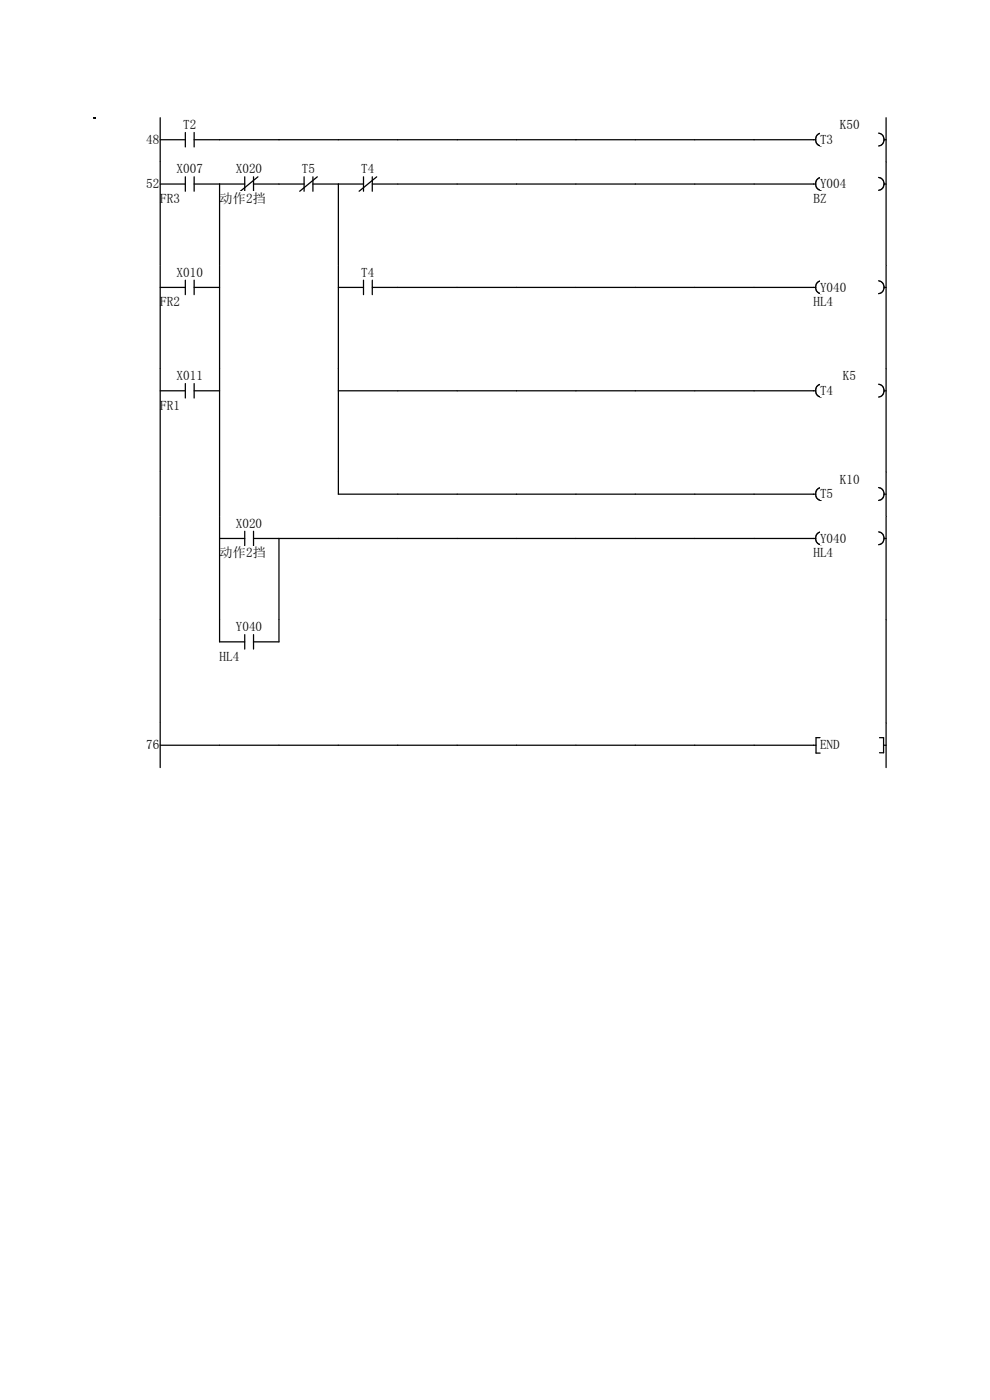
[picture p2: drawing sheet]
<svg xmlns="http://www.w3.org/2000/svg" width="210mm" height="297mm" viewBox="0 0 210 297" stroke-linecap="round" stroke-linejoin="round" font-family="sans-serif">
<path d="M34 29.6h5.3M34 25v9.4M39.3 28.1v3.1M41.2 29.6h131.8M41.2 28.1v3.1M174.2 28.2a1.38 1.38 0 0 0-1.2 1.4 1.38 1.38 0 0 0 1.2 1.4" fill="none" stroke="#070000" stroke-width=".27"/>
<g fill="#fff">
<path d="M178.2 25h4.2v2.8h-4.2z"/>
<path d="M173.9 28.1h2.8v2.8h-2.8z"/>
</g>
<path d="M186.4 28.2a1.38 1.38 0 0 1 1.2 1.4 1.38 1.38 0 0 1-1.2 1.4M187.5 29.6h.5M188 25v9.4" fill="none" stroke="#070000" stroke-width=".27"/>
<g fill="#fff">
<path d="M20 34.4h14v21.9h-14z"/>
<path d="M34 34.4h12.6v21.9h-12.6z"/>
<path d="M46.6 34.4h12.6v21.9h-12.6z"/>
<path d="M59.2 34.4h12.6v21.9h-12.6z"/>
<path d="M71.8 34.4h12.6v21.9h-12.6z"/>
<path d="M84.4 34.4h12.6v21.9h-12.6z"/>
<path d="M97 34.4h12.6v21.9h-12.6z"/>
<path d="M109.6 34.4h12.6v21.9h-12.6z"/>
<path d="M122.2 34.4h12.6v21.9h-12.6z"/>
<path d="M134.8 34.4h12.6v21.9h-12.6z"/>
<path d="M147.4 34.4h12.6v21.9h-12.6z"/>
<path d="M160 34.4h12.6v21.9h-12.6z"/>
<path d="M172.6 34.4h15.4v21.9h-15.4z"/>
<path d="M31 37.5h2.8v2.8h-2.8z"/>
<path d="M37.5 34.4h5.6v2.8h-5.6z"/>
</g>
<path d="M34 39h5.3M39.3 37.5v3.1M41.2 39h5.4M41.2 37.5v3.1" fill="none" stroke="#070000" stroke-width=".27"/>
<path d="M34 40.6h4.2v2.8h-4.2z" fill="#fff"/>
<path d="M34 34.4v21.9" fill="none" stroke="#070000" stroke-width=".27"/>
<path d="M50 34.4h5.6v2.8h-5.6z" fill="#fff"/>
<path d="M46.6 39h5.3M51.9 37.5v3.1M53.8 39h5.4M53.8 37.5v3.1M54.7 37.5l-3.7 3.1" fill="none" stroke="#070000" stroke-width=".27"/>
<path d="M46.6 40.6h9.8v2.8h-9.8z" fill="#fff"/>
<path d="M46.6 39v17.3" fill="none" stroke="#070000" stroke-width=".27"/>
<path d="M64.1 34.4h2.7v2.8h-2.7z" fill="#fff"/>
<path d="M59.2 39h5.3M64.5 37.5v3.1M66.4 39h5.4M66.4 37.5v3.1M67.3 37.5l-3.7 3.1" fill="none" stroke="#070000" stroke-width=".27"/>
<path d="M76.6 34.4h2.8v2.8h-2.8z" fill="#fff"/>
<path d="M77.1 39h-5.3v17.3M77.1 37.5v3.1M79 39h94M79 37.5v3.1M79.9 37.5l-3.7 3.1M174.2 37.6a1.39 1.39 0 0 0-1.2 1.4 1.39 1.39 0 0 0 1.2 1.4" fill="none" stroke="#070000" stroke-width=".27"/>
<path d="M173.9 37.5h5.6v2.8h-5.6z" fill="#fff"/>
<path d="M186.4 37.6a1.38 1.38 0 0 1 1.2 1.4 1.38 1.38 0 0 1-1.2 1.4M187.5 39h.5" fill="none" stroke="#070000" stroke-width=".27"/>
<path d="M172.6 40.6h2.8v2.8h-2.8z" fill="#fff"/>
<path d="M188 34.4v21.9" fill="none" stroke="#070000" stroke-width=".27"/>
<g fill="#fff">
<path d="M20 56.3h14v22h-14z"/>
<path d="M34 56.3h12.6v22h-12.6z"/>
<path d="M46.6 56.3h12.6v22h-12.6z"/>
<path d="M59.2 56.3h12.6v22h-12.6z"/>
<path d="M71.8 56.3h12.6v22h-12.6z"/>
<path d="M84.4 56.3h12.6v22h-12.6z"/>
<path d="M97 56.3h12.6v22h-12.6z"/>
<path d="M109.6 56.3h12.6v22h-12.6z"/>
<path d="M122.2 56.3h12.6v22h-12.6z"/>
<path d="M134.8 56.3h12.6v22h-12.6z"/>
<path d="M147.4 56.3h12.6v22h-12.6z"/>
<path d="M160 56.3h12.6v22h-12.6z"/>
<path d="M172.6 56.3h15.4v22h-15.4z"/>
<path d="M37.5 56.3h5.6v2.8h-5.6z"/>
</g>
<path d="M39.3 59.4v3.1M41.2 59.4v3.1M34 61h5.3M41.2 61h5.4" fill="none" stroke="#070000" stroke-width=".27"/>
<path d="M34 62.6h4.2v2.8h-4.2z" fill="#fff"/>
<path d="M34 56.3v21.9M46.6 56.3v21.9" fill="none" stroke="#070000" stroke-width=".27"/>
<path d="M76.6 56.3h2.8v2.8h-2.8z" fill="#fff"/>
<path d="M71.8 56.3v21.9M77.1 59.4v3.1M79 59.4v3.1M174.2 59.6a1.39 1.39 0 0 0-1.2 1.3 1.39 1.39 0 0 0 1.2 1.4M71.8 61h5.3M79 61h94" fill="none" stroke="#070000" stroke-width=".27"/>
<path d="M173.9 59.4h5.6v2.8h-5.6z" fill="#fff"/>
<path d="M186.4 59.6a1.38 1.38 0 0 1 1.2 1.3 1.38 1.38 0 0 1-1.2 1.4M187.5 61h.5" fill="none" stroke="#070000" stroke-width=".27"/>
<path d="M172.6 62.6h4.2v2.8h-4.2z" fill="#fff"/>
<path d="M188 56.3v21.9" fill="none" stroke="#070000" stroke-width=".27"/>
<g fill="#fff">
<path d="M20 78.3h14v21.9h-14z"/>
<path d="M34 78.3h12.6v21.9h-12.6z"/>
<path d="M46.6 78.3h12.6v21.9h-12.6z"/>
<path d="M59.2 78.3h12.6v21.9h-12.6z"/>
<path d="M71.8 78.3h12.6v21.9h-12.6z"/>
<path d="M84.4 78.3h12.6v21.9h-12.6z"/>
<path d="M97 78.3h12.6v21.9h-12.6z"/>
<path d="M109.6 78.3h12.6v21.9h-12.6z"/>
<path d="M122.2 78.3h12.6v21.9h-12.6z"/>
<path d="M134.8 78.3h12.6v21.9h-12.6z"/>
<path d="M147.4 78.3h12.6v21.9h-12.6z"/>
<path d="M160 78.3h12.6v21.9h-12.6z"/>
<path d="M172.6 78.3h15.4v21.9h-15.4z"/>
<path d="M37.5 78.2h5.6v2.8h-5.6z"/>
</g>
<path d="M34 82.9h5.3M39.3 81.4v3M41.2 82.9h5.4M41.2 81.4v3" fill="none" stroke="#070000" stroke-width=".27"/>
<path d="M34 84.5h4.2v2.8h-4.2z" fill="#fff"/>
<path d="M34 78.2v22M46.6 78.2v22M71.8 78.2v22M71.8 82.9h101.2M174.2 81.5a1.39 1.39 0 0 0-1.2 1.4 1.39 1.39 0 0 0 1.2 1.3" fill="none" stroke="#070000" stroke-width=".27"/>
<g fill="#fff">
<path d="M178.8 78.2h2.8v2.8h-2.8z"/>
<path d="M173.9 81.4h2.8v2.8h-2.8z"/>
</g>
<path d="M188 78.2v22M186.4 81.5a1.38 1.38 0 0 1 1.2 1.4 1.38 1.38 0 0 1-1.2 1.3M187.5 82.9h.5" fill="none" stroke="#070000" stroke-width=".27"/>
<g fill="#fff">
<path d="M20 100.2h14v9.4h-14z"/>
<path d="M34 100.2h12.6v9.4h-12.6z"/>
<path d="M46.6 100.2h12.6v9.4h-12.6z"/>
<path d="M59.2 100.2h12.6v9.4h-12.6z"/>
<path d="M71.8 100.2h12.6v9.4h-12.6z"/>
<path d="M84.4 100.2h12.6v9.4h-12.6z"/>
<path d="M97 100.2h12.6v9.4h-12.6z"/>
<path d="M109.6 100.2h12.6v9.4h-12.6z"/>
<path d="M122.2 100.2h12.6v9.4h-12.6z"/>
<path d="M134.8 100.2h12.6v9.4h-12.6z"/>
<path d="M147.4 100.2h12.6v9.4h-12.6z"/>
<path d="M160 100.2h12.6v9.4h-12.6z"/>
<path d="M172.6 100.2h15.4v9.4h-15.4z"/>
</g>
<path d="M34 100.2v9.4M46.6 100.2v9.4M71.8 100.2v4.6h101.2M174.2 103.4a1.38 1.38 0 0 0-1.2 1.4 1.38 1.38 0 0 0 1.2 1.4" fill="none" stroke="#070000" stroke-width=".27"/>
<g fill="#fff">
<path d="M178.2 100.2h4.2v2.8h-4.2z"/>
<path d="M173.9 103.3h2.8v2.8h-2.8z"/>
</g>
<path d="M186.4 103.4a1.38 1.38 0 0 1 1.2 1.4 1.38 1.38 0 0 1-1.2 1.4M187.5 104.8h.5M188 100.2v9.4" fill="none" stroke="#070000" stroke-width=".27"/>
<g fill="#fff">
<path d="M20 109.6h14v21.9h-14z"/>
<path d="M34 109.6h12.6v21.9h-12.6z"/>
<path d="M46.6 109.6h12.6v21.9h-12.6z"/>
<path d="M59.2 109.6h12.6v21.9h-12.6z"/>
<path d="M71.8 109.6h12.6v21.9h-12.6z"/>
<path d="M84.4 109.6h12.6v21.9h-12.6z"/>
<path d="M97 109.6h12.6v21.9h-12.6z"/>
<path d="M109.6 109.6h12.6v21.9h-12.6z"/>
<path d="M122.2 109.6h12.6v21.9h-12.6z"/>
<path d="M134.8 109.6h12.6v21.9h-12.6z"/>
<path d="M147.4 109.6h12.6v21.9h-12.6z"/>
<path d="M160 109.6h12.6v21.9h-12.6z"/>
<path d="M172.6 109.6h15.4v21.9h-15.4z"/>
</g>
<path d="M34 109.6v21.9" fill="none" stroke="#070000" stroke-width=".27"/>
<path d="M50 109.6h5.6v2.8h-5.6z" fill="#fff"/>
<path d="M46.6 114.2h5.3M51.9 112.7v3.1M53.8 114.2h5.4M53.8 112.7v3.1" fill="none" stroke="#070000" stroke-width=".27"/>
<path d="M46.6 115.8h9.8v2.8h-9.8z" fill="#fff"/>
<path d="M46.6 109.6v21.9M173 114.2h-113.8v17.3M174.2 112.8a1.39 1.39 0 0 0-1.2 1.4 1.39 1.39 0 0 0 1.2 1.4" fill="none" stroke="#070000" stroke-width=".27"/>
<path d="M173.9 112.7h5.6v2.8h-5.6z" fill="#fff"/>
<path d="M186.4 112.8a1.38 1.38 0 0 1 1.2 1.4 1.38 1.38 0 0 1-1.2 1.4M187.5 114.2h.5" fill="none" stroke="#070000" stroke-width=".27"/>
<path d="M172.6 115.8h4.2v2.8h-4.2z" fill="#fff"/>
<path d="M188 109.6v21.9" fill="none" stroke="#070000" stroke-width=".27"/>
<g fill="#fff">
<path d="M20 131.5h14v22h-14z"/>
<path d="M34 131.5h12.6v22h-12.6z"/>
<path d="M46.6 131.5h12.6v22h-12.6z"/>
<path d="M59.2 131.5h12.6v22h-12.6z"/>
<path d="M71.8 131.5h12.6v22h-12.6z"/>
<path d="M84.4 131.5h12.6v22h-12.6z"/>
<path d="M97 131.5h12.6v22h-12.6z"/>
<path d="M109.6 131.5h12.6v22h-12.6z"/>
<path d="M122.2 131.5h12.6v22h-12.6z"/>
<path d="M134.8 131.5h12.6v22h-12.6z"/>
<path d="M147.4 131.5h12.6v22h-12.6z"/>
<path d="M160 131.5h12.6v22h-12.6z"/>
<path d="M172.6 131.5h15.4v22h-15.4z"/>
</g>
<path d="M34 131.5v21.9" fill="none" stroke="#070000" stroke-width=".27"/>
<path d="M50 131.5h5.6v2.8h-5.6z" fill="#fff"/>
<path d="M46.6 136.2h5.3M51.9 134.6v3.1M53.8 136.2h5.4M53.8 134.6v3.1" fill="none" stroke="#070000" stroke-width=".27"/>
<path d="M46.6 137.8h4.2v2.7h-4.2z" fill="#fff"/>
<path d="M46.6 131.5v4.7M59.2 131.5v4.7M188 131.5v21.9" fill="none" stroke="#070000" stroke-width=".27"/>
<g fill="#fff">
<path d="M20 153.5h14v9.4h-14z"/>
<path d="M34 153.5h12.6v9.4h-12.6z"/>
<path d="M46.6 153.5h12.6v9.4h-12.6z"/>
<path d="M59.2 153.5h12.6v9.4h-12.6z"/>
<path d="M71.8 153.5h12.6v9.4h-12.6z"/>
<path d="M84.4 153.5h12.6v9.4h-12.6z"/>
<path d="M97 153.5h12.6v9.4h-12.6z"/>
<path d="M109.6 153.5h12.6v9.4h-12.6z"/>
<path d="M122.2 153.5h12.6v9.4h-12.6z"/>
<path d="M134.8 153.5h12.6v9.4h-12.6z"/>
<path d="M147.4 153.5h12.6v9.4h-12.6z"/>
<path d="M160 153.5h12.6v9.4h-12.6z"/>
<path d="M172.6 153.5h15.4v9.4h-15.4z"/>
<path d="M31 156.5h2.8v2.8h-2.8z"/>
</g>
<path d="M34 158.1h139.1M34 153.4v9.4M174 156.5h-.9v3.3h.9" fill="none" stroke="#070000" stroke-width=".27"/>
<path d="M173.9 156.5h4.3v2.8h-4.3z" fill="#fff"/>
<path d="M20 25h.1M186.6 156.5h.8v3.2h-.8M187.4 158.1h.6M188 153.4v9.4" fill="none" stroke="#070000" stroke-width=".27"/>
<g font-size="2.8">
<text x="38.9" y="27.4">T2</text>
<text x="178.2" y="27.4">K50</text>
<text x="31" y="30.5">48</text>
<text x="173.9" y="30.5">T3</text>
<text x="31" y="39.9">52</text>
<text x="37.5" y="36.8">X007</text>
<text x="50" y="36.8">X020</text>
<text x="64" y="36.8">T5</text>
<text x="76.6" y="36.8">T4</text>
<text x="173.9" y="39.9">Y004</text>
<text x="34" y="43.1">FR3</text>
<text x="46.6" y="43.1">动作2挡</text>
<text x="172.6" y="43.1">BZ</text>
<text x="37.5" y="58.7">X010</text>
<text x="76.6" y="58.7">T4</text>
<text x="34" y="65">FR2</text>
<text x="172.6" y="65">HL4</text>
<text x="173.9" y="61.8">Y040</text>
<text x="37.5" y="80.6">X011</text>
<text x="173.9" y="83.8">T4</text>
<text x="178.8" y="80.6">K5</text>
<text x="34" y="86.9">FR1</text>
<text x="173.9" y="105.7">T5</text>
<text x="178.2" y="102.6">K10</text>
<text x="50" y="112">X020</text>
<text x="46.6" y="118.2">动作2挡</text>
<text x="172.6" y="118.2">HL4</text>
<text x="173.9" y="115.1">Y040</text>
<text x="50" y="133.9">Y040</text>
<text x="46.6" y="140.2">HL4</text>
<text x="31" y="159">76</text>
<text x="173.9" y="159">END</text>
</g>
</svg>
